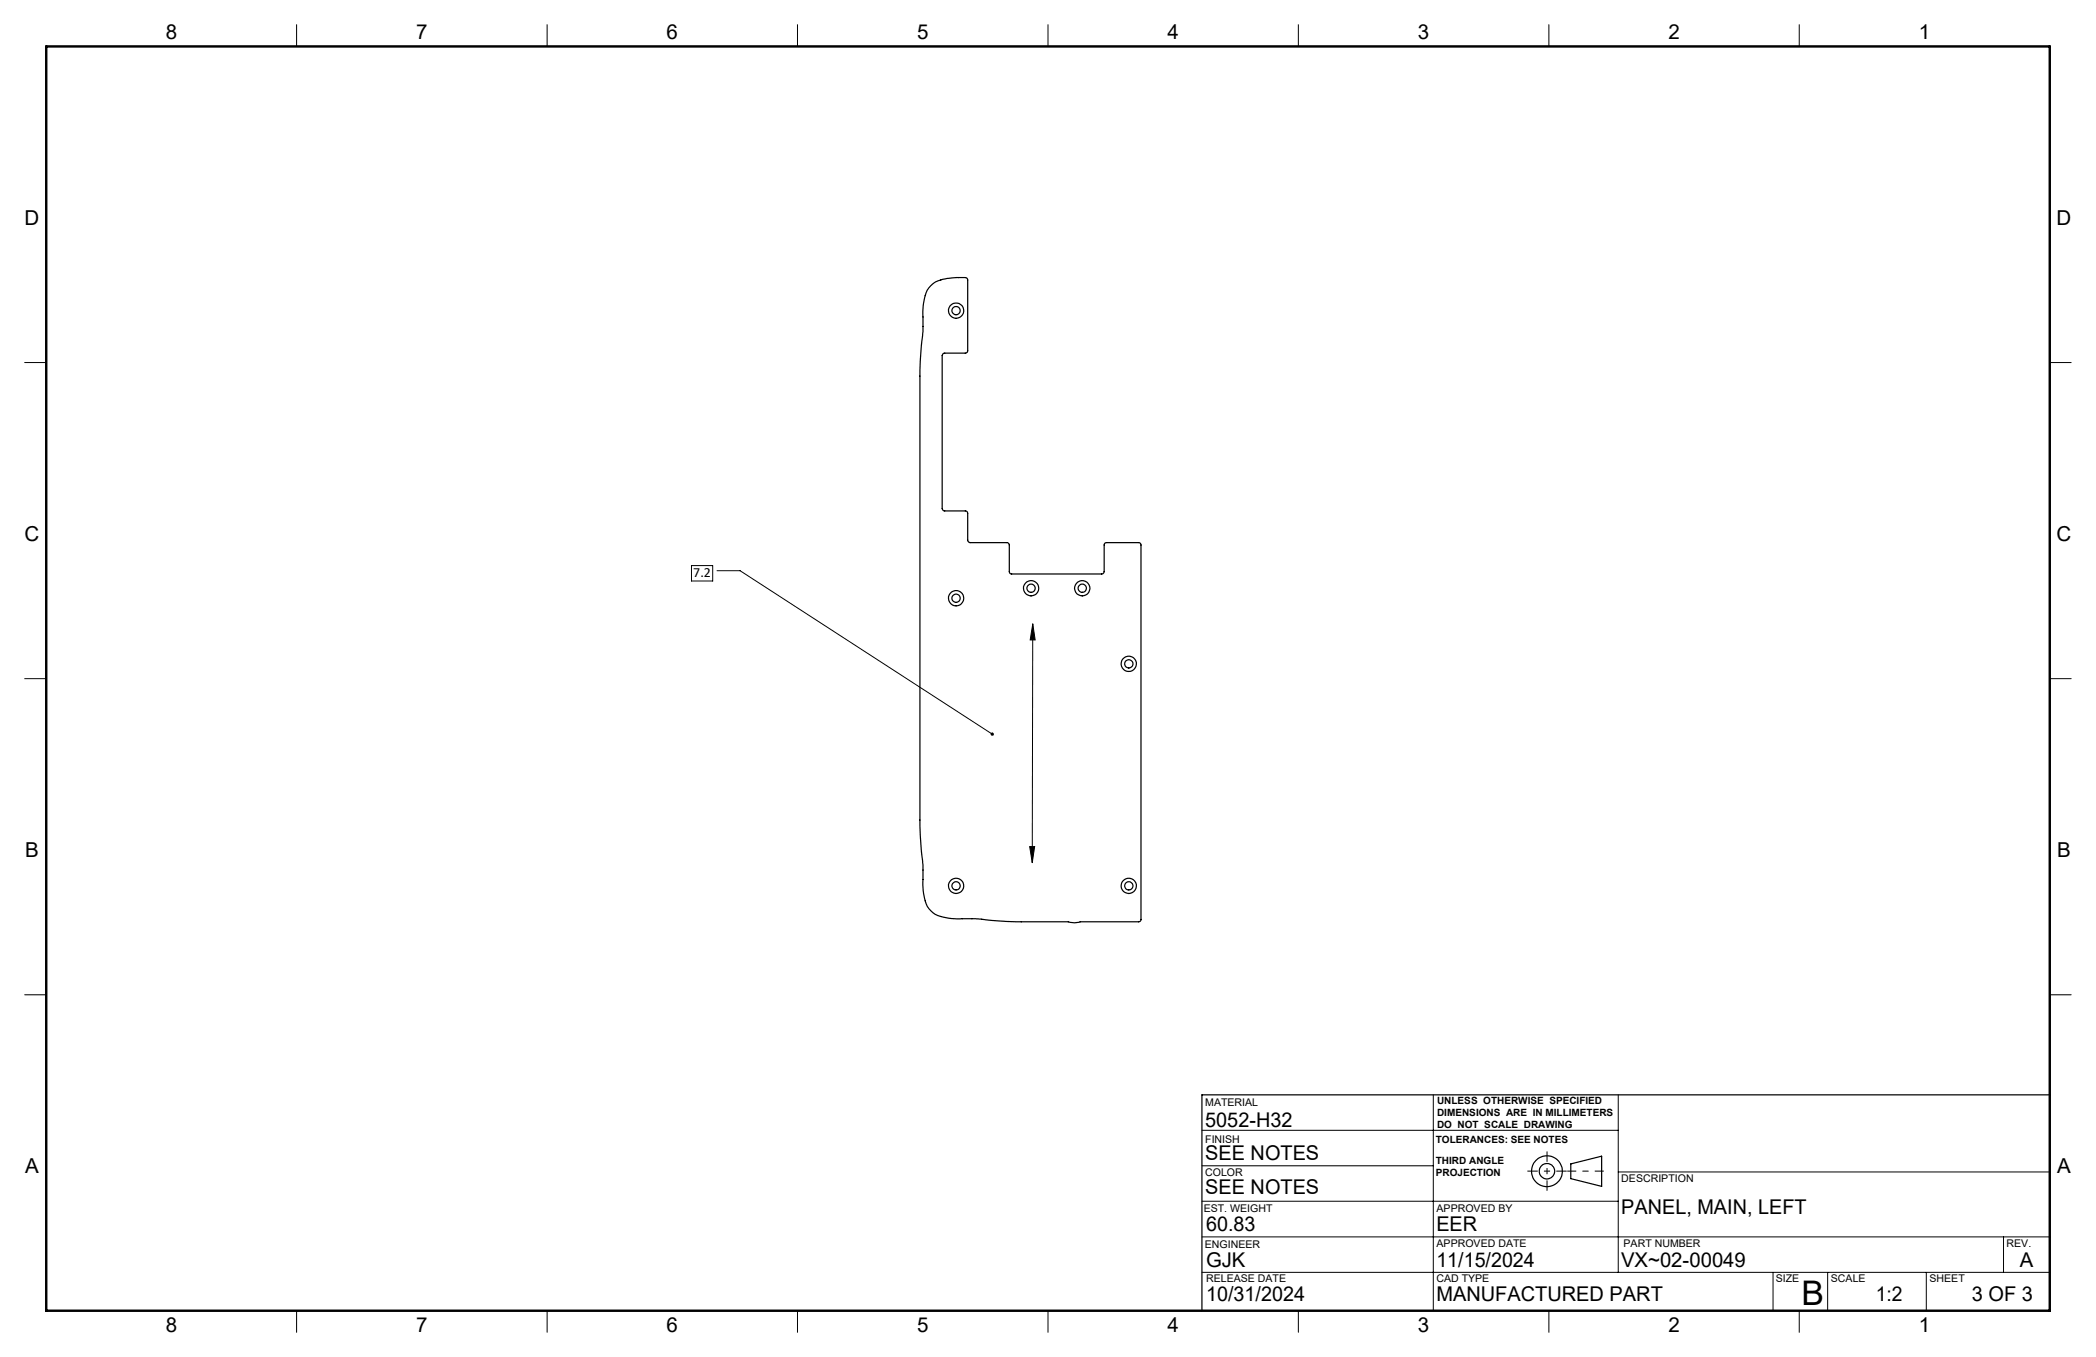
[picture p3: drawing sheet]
<svg xmlns="http://www.w3.org/2000/svg" width="432mm" height="279mm" viewBox="0 0 432 279" stroke-linecap="round" stroke-linejoin="round" font-family="sans-serif">
<g fill="none" stroke="#000" stroke-width=".25">
<path d="M191.8 58.8a7.4 7.4 0 0 1 4.8-1.6h2.3l.3 .1 .2 .3v14.7l-.4 .4h-4.5l-.3 .2-.1 .3v31.5l.1 .3 .3 .2h4.5l.3 .2 .1 5.8 .3 .5 8 .1 .2 .4v5.6l.4 .4h18.7l.4-.2 .1-.3v-5.6l.2-.3 7-.1 .4 .4v77.3l-.4 .4h-12.2a3.6 3.6 0 0 1-2.4 0h-10.7l-8.4-.6h-2.8a10.5 10.5 0 0 1-6-1.3 6 6 0 0 1-2-4.6l-.1-5.2-.3-3.1-.3-5.1v-93.5l.3-5.1 .3-3v-3a10.5 10.5 0 0 1 1.3-6.1zM323.6 239.6l6.4-1.5v6.2l-6.4-1.6zM422.3 225.4h-174.7v44.5"/>
<circle cx="197" cy="64" r=".85"/>
<circle cx="197" cy="64" r="1.59"/>
<circle cx="197" cy="123.2" r=".86"/>
<circle cx="197" cy="123.2" r="1.58"/>
<circle cx="212.4" cy="121.1" r=".85"/>
<circle cx="212.4" cy="121.1" r="1.58"/>
<circle cx="223" cy="121.1" r=".85"/>
<circle cx="223" cy="121.1" r="1.57"/>
<circle cx="232.5" cy="136.7" r="1.58"/>
<circle cx="232.6" cy="136.7" r=".86"/>
<circle cx="197" cy="182.4" r=".85"/>
<circle cx="197" cy="182.4" r="1.58"/>
<circle cx="232.5" cy="182.4" r="1.58"/>
<circle cx="232.6" cy="182.4" r=".85"/>
<circle cx="318.7" cy="241.1" r="3.2"/>
<circle cx="318.7" cy="241.2" r="1.6"/>
</g>
<g fill="none" stroke="#000" stroke-width=".21">
<path d="M61.1 5.1v4.5M112.7 5.1v4.5M164.3 5.1v4.5M215.9 5.1v4.5M267.5 5.1v4.5M319.1 5.1v4.5M370.7 5.1v4.5M5.1 74.6h4.4M422.3 74.6h4.4M142.5 116.5h4.3v3.1h-4.3zM147.7 117.5h4.8l51.9 33.7M5.1 139.7h4.4"/>
<path d="M212.8 128.4l.5 3.4h-1.1zM212.8 128.4l-.1 49.2M422.3 139.7h4.4M212.1 174.3h1l-.4 3.3zM5.1 204.8h4.4M422.3 204.8h4.4M247.6 232.7h85.8M295.3 225.4v44.5M333.4 225.4v36.6M247.6 254.7h174.7M247.6 247.3h85.8M247.6 240h47.7"/>
<path d="M333.4 241.3h88.9M412.7 254.7v7.3M61.1 269.9v4.4M112.7 269.9v4.4M164.3 269.9v4.4M215.9 269.9v4.4M247.6 262h174.7M267.5 269.9v4.4M319.1 269.9v4.4M365.3 262v7.9M370.7 269.9v4.4M376.5 262v7.9"/>
<path d="M396.8 262v7.9"/>
</g>
<path d="M330.4 241.1h-7.5" fill="none" stroke="#000" stroke-width=".21" stroke-dasharray="15.2 1.3 1.3 1.3" stroke-dashoffset="13.4" stroke-linecap="butt"/>
<path d="M318.7 237.1v8.1M314.7 241.1h8.1" fill="none" stroke="#000" stroke-width=".21" stroke-dasharray="15.2 1.3 1.3 1.3" stroke-dashoffset="13.1" stroke-linecap="butt"/>
<path d="M9.5 9.6h412.8v260.3h-412.8z" fill="none" stroke="#000" stroke-width=".5"/>
<path d="M204.2 151a.34 .34 0 0 0 0 .4 .34 .34 0 0 0 .5-.1l-.3-.1 .3 .1v-.3a.31 .31 0 0 0-.2-.2 .31 .31 0 0 0-.3 .2zM212.1 174.3h1l-.4 3.3zM212.8 128.4l.5 3.4h-1.1z" fill="#000"/>
<text font-size="7" x="371.2" y="268.7">B</text>
<g font-size="4.2">
<text x="34.1" y="8.1">8</text>
<text x="85.7" y="8.1">7</text>
<text x="137.3" y="8.1">6</text>
<text x="188.9" y="8.1">5</text>
<text x="240.5" y="8.1">4</text>
<text x="292.1" y="8.1">3</text>
<text x="343.7" y="8.1">2</text>
<text x="395.3" y="8.1">1</text>
<text x="5.1" y="46.4">D</text>
<text x="423.7" y="46.4">D</text>
<text x="5.1" y="111.4">C</text>
<text x="423.7" y="111.4">C</text>
<text x="5.2" y="176.5">B</text>
<text x="423.8" y="176.5">B</text>
<text x="248.3" y="232">5052-H32</text>
<text x="248.3" y="238.9">SEE NOTES</text>
<text x="5.2" y="241.6">A</text>
<text x="248.3" y="245.9">SEE NOTES</text>
<text x="423.8" y="241.6">A</text>
<text x="334" y="249.9">PANEL, MAIN, LEFT</text>
<text x="248.5" y="253.4">60.83</text>
<text x="295.9" y="253.4">EER</text>
<text x="248.5" y="260.8">GJK</text>
<text x="295.9" y="260.8">11/15/2024</text>
<text x="334" y="260.8">VX~02-00049</text>
<text x="416.1" y="260.9">A</text>
<text x="248.5" y="267.9">10/31/2024</text>
<text x="295.9" y="267.9">MANUFACTURED PART</text>
<text x="386.5" y="267.9">1:2</text>
<text x="406.2" y="267.9">3 OF 3</text>
<text x="34.1" y="274.2">8</text>
<text x="85.7" y="274.2">7</text>
<text x="137.3" y="274.2">6</text>
<text x="188.9" y="274.2">5</text>
<text x="240.5" y="274.2">4</text>
<text x="292.1" y="274.2">3</text>
<text x="343.7" y="274.2">2</text>
<text x="395.3" y="274.2">1</text>
</g>
<text font-size="2.9" x="142.8" y="118.9">7.2</text>
<g font-size="2.2">
<text x="248.3" y="227.6">MATERIAL</text>
<text x="248.3" y="235.3">FINISH</text>
<text x="248.3" y="242.1">COLOR</text>
<text x="334" y="243.4">DESCRIPTION</text>
<text x="248" y="249.5">EST. WEIGHT</text>
<text x="296" y="249.5">APPROVED BY</text>
<text x="248.2" y="257">ENGINEER</text>
<text x="296" y="256.8">APPROVED DATE</text>
<text x="334.5" y="256.8">PART NUMBER</text>
<text x="413.4" y="256.8">REV.</text>
<text x="248.5" y="264">RELEASE DATE</text>
<text x="295.9" y="264">CAD TYPE</text>
<text x="365.8" y="264">SIZE</text>
<text x="377.2" y="264">SCALE</text>
<text x="397.5" y="264">SHEET</text>
</g>
<g font-size="2.1">
<text x="296.1" y="227.3">UNLESS OTHERWISE SPECIFIED</text>
<text x="296.1" y="229.8">DIMENSIONS ARE IN MILLIMETERS</text>
<text x="296.1" y="232.3">DO NOT SCALE DRAWING</text>
<text x="295.8" y="235.3">TOLERANCES: SEE NOTES</text>
<text x="295.8" y="239.6">THIRD ANGLE</text>
<text x="295.8" y="242.1">PROJECTION</text>
</g>
</svg>
